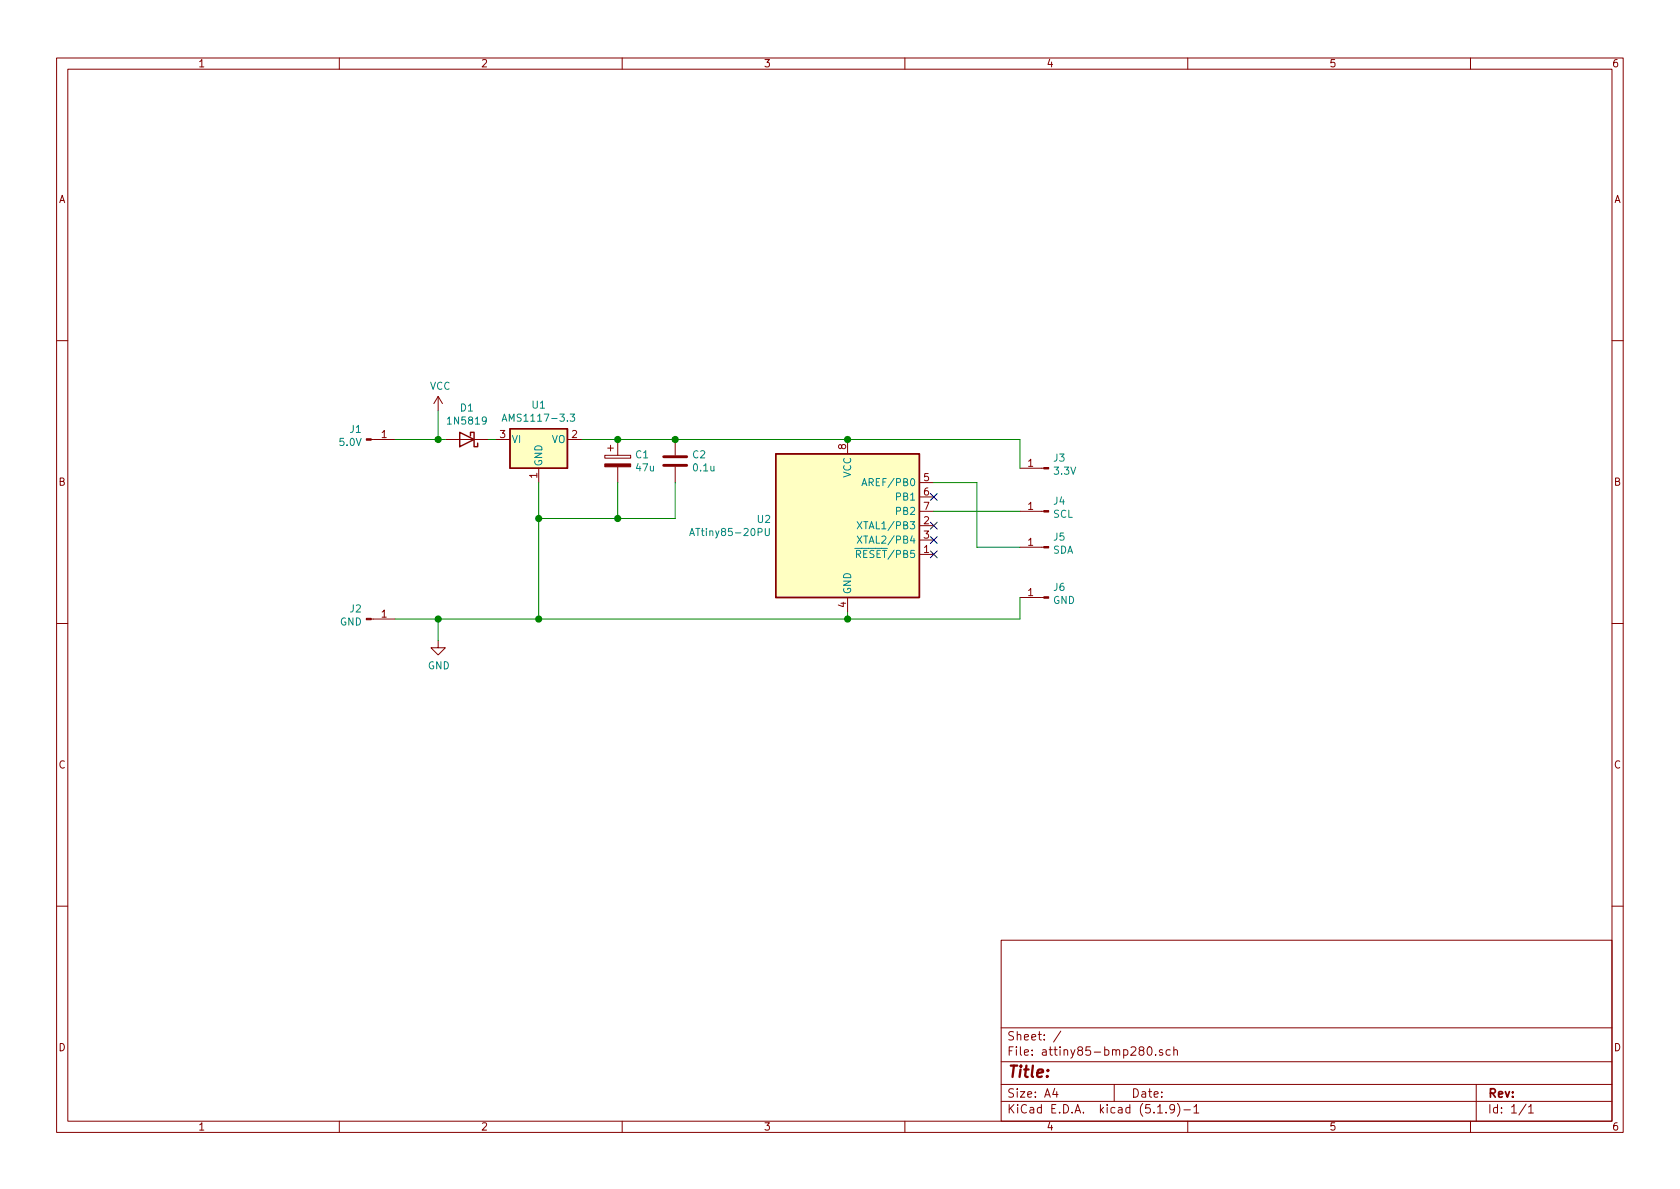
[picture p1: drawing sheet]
EESchema Schematic File Version 4
EELAYER 30 0
EELAYER END
$Descr A4 11693 8268
encoding utf-8
Sheet 1 1
Title ""
Date ""
Rev ""
Comp ""
Comment1 ""
Comment2 ""
Comment3 ""
Comment4 ""
$EndDescr
$Comp
L MCU_Microchip_ATtiny:ATtiny85-20PU U2
U 1 1
P 5900 3650
F 0 "U2" H 5371 3696 50  0000 R CNN
F 1 "ATtiny85-20PU" H 5371 3605 50  0000 R CNN
F 2 "Package_DIP:DIP-8_W7.62mm" H 5900 3650 50  0001 C CIN
F 3 "http://ww1.microchip.com/downloads/en/DeviceDoc/atmel-2586-avr-8-bit-microcontroller-attiny25-attiny45-attiny85_datasheet.pdf" H 5900 3650 50  0001 C CNN
	1    5900 3650
	1    0    0    -1  
$EndComp
$Comp
L Regulator_Linear:AMS1117-3.3 U1
U 1 1
P 3750 3050
F 0 "U1" H 3750 3292 50  0000 C CNN
F 1 "AMS1117-3.3" H 3750 3201 50  0000 C CNN
F 2 "Package_TO_SOT_SMD:SOT-223-3_TabPin2" H 3750 3250 50  0001 C CNN
F 3 "http://www.advanced-monolithic.com/pdf/ds1117.pdf" H 3850 2800 50  0001 C CNN
	1    3750 3050
	1    0    0    -1  
$EndComp
$Comp
L Device:CP C1
U 1 1
P 4300 3200
F 0 "C1" H 4418 3246 50  0000 L CNN
F 1 "47u" H 4418 3155 50  0000 L CNN
F 2 "" H 4338 3050 50  0001 C CNN
F 3 "~" H 4300 3200 50  0001 C CNN
	1    4300 3200
	1    0    0    -1  
$EndComp
$Comp
L Device:C C2
U 1 1
P 4700 3200
F 0 "C2" H 4815 3246 50  0000 L CNN
F 1 "0.1u" H 4815 3155 50  0000 L CNN
F 2 "" H 4738 3050 50  0001 C CNN
F 3 "~" H 4700 3200 50  0001 C CNN
	1    4700 3200
	1    0    0    -1  
$EndComp
Wire Wire Line
	3750 3350 3750 3600
Wire Wire Line
	3750 4300 5900 4300
Wire Wire Line
	5900 4300 5900 4250
Wire Wire Line
	4300 3350 4300 3600
Wire Wire Line
	4300 3600 3750 3600
Connection ~ 3750 3600
Wire Wire Line
	3750 3600 3750 4300
Wire Wire Line
	4700 3350 4700 3600
Wire Wire Line
	4700 3600 4300 3600
Connection ~ 4300 3600
Wire Wire Line
	4050 3050 4300 3050
Wire Wire Line
	4300 3050 4700 3050
Connection ~ 4300 3050
Wire Wire Line
	4700 3050 5900 3050
Connection ~ 4700 3050
NoConn ~ 6500 3850
NoConn ~ 6500 3750
NoConn ~ 6500 3650
NoConn ~ 6500 3450
$Comp
L power:VCC #PWR01
U 1 1
P 3050 2850
F 0 "#PWR01" H 3050 2700 50  0001 C CNN
F 1 "VCC" H 3065 3023 50  0000 C CNN
F 2 "" H 3050 2850 50  0001 C CNN
F 3 "" H 3050 2850 50  0001 C CNN
	1    3050 2850
	1    0    0    -1  
$EndComp
Wire Wire Line
	3050 2850 3050 3050
$Comp
L power:GND #PWR02
U 1 1
P 3050 4450
F 0 "#PWR02" H 3050 4200 50  0001 C CNN
F 1 "GND" H 3055 4277 50  0000 C CNN
F 2 "" H 3050 4450 50  0001 C CNN
F 3 "" H 3050 4450 50  0001 C CNN
	1    3050 4450
	1    0    0    -1  
$EndComp
Wire Wire Line
	3050 4450 3050 4300
Connection ~ 3750 4300
$Comp
L Connector:Conn_01x01_Male J3
U 1 1
P 7300 3250
F 0 "J3" H 7272 3182 50  0000 R CNN
F 1 "3.3V" H 7272 3273 50  0000 R CNN
F 2 "" H 7300 3250 50  0001 C CNN
F 3 "~" H 7300 3250 50  0001 C CNN
	1    7300 3250
	-1   0    0    1   
$EndComp
$Comp
L Connector:Conn_01x01_Male J4
U 1 1
P 7300 3550
F 0 "J4" H 7272 3482 50  0000 R CNN
F 1 "SCL" H 7272 3573 50  0000 R CNN
F 2 "" H 7300 3550 50  0001 C CNN
F 3 "~" H 7300 3550 50  0001 C CNN
	1    7300 3550
	-1   0    0    1   
$EndComp
$Comp
L Connector:Conn_01x01_Male J5
U 1 1
P 7300 3800
F 0 "J5" H 7272 3732 50  0000 R CNN
F 1 "SDA" H 7272 3823 50  0000 R CNN
F 2 "" H 7300 3800 50  0001 C CNN
F 3 "~" H 7300 3800 50  0001 C CNN
	1    7300 3800
	-1   0    0    1   
$EndComp
$Comp
L Connector:Conn_01x01_Male J6
U 1 1
P 7300 4150
F 0 "J6" H 7272 4082 50  0000 R CNN
F 1 "GND" H 7272 4173 50  0000 R CNN
F 2 "" H 7300 4150 50  0001 C CNN
F 3 "~" H 7300 4150 50  0001 C CNN
	1    7300 4150
	-1   0    0    1   
$EndComp
Wire Wire Line
	7100 3250 7100 3050
Wire Wire Line
	7100 3050 5900 3050
Connection ~ 5900 3050
Wire Wire Line
	7100 4150 7100 4300
Wire Wire Line
	7100 4300 5900 4300
Connection ~ 5900 4300
Wire Wire Line
	6500 3350 6800 3350
Wire Wire Line
	6800 3350 6800 3800
Wire Wire Line
	6800 3800 7100 3800
Wire Wire Line
	7100 3550 6500 3550
$Comp
L Connector:Conn_01x01_Male J1
U 1 1
P 2550 3050
F 0 "J1" H 2522 2982 50  0000 R CNN
F 1 "5.0V" H 2522 3073 50  0000 R CNN
F 2 "" H 2550 3050 50  0001 C CNN
F 3 "~" H 2550 3050 50  0001 C CNN
	1    2550 3050
	1    0    0    1   
$EndComp
$Comp
L Connector:Conn_01x01_Male J2
U 1 1
P 2550 4300
F 0 "J2" H 2522 4232 50  0000 R CNN
F 1 "GND" H 2522 4323 50  0000 R CNN
F 2 "" H 2550 4300 50  0001 C CNN
F 3 "~" H 2550 4300 50  0001 C CNN
	1    2550 4300
	1    0    0    1   
$EndComp
Wire Wire Line
	2750 3050 3050 3050
Wire Wire Line
	3050 4300 3750 4300
Wire Wire Line
	2750 4300 3050 4300
Connection ~ 3050 4300
Wire Wire Line
	3400 3050 3450 3050
Wire Wire Line
	3100 3050 3050 3050
Connection ~ 3050 3050
$Comp
L Device:D_Schottky D1
U 1 1
P 3250 3050
F 0 "D1" H 3250 2833 50  0000 C CNN
F 1 "1N5819" H 3250 2924 50  0000 C CNN
F 2 "" H 3250 3050 50  0001 C CNN
F 3 "~" H 3250 3050 50  0001 C CNN
	1    3250 3050
	-1   0    0    1   
$EndComp
$EndSCHEMATC
